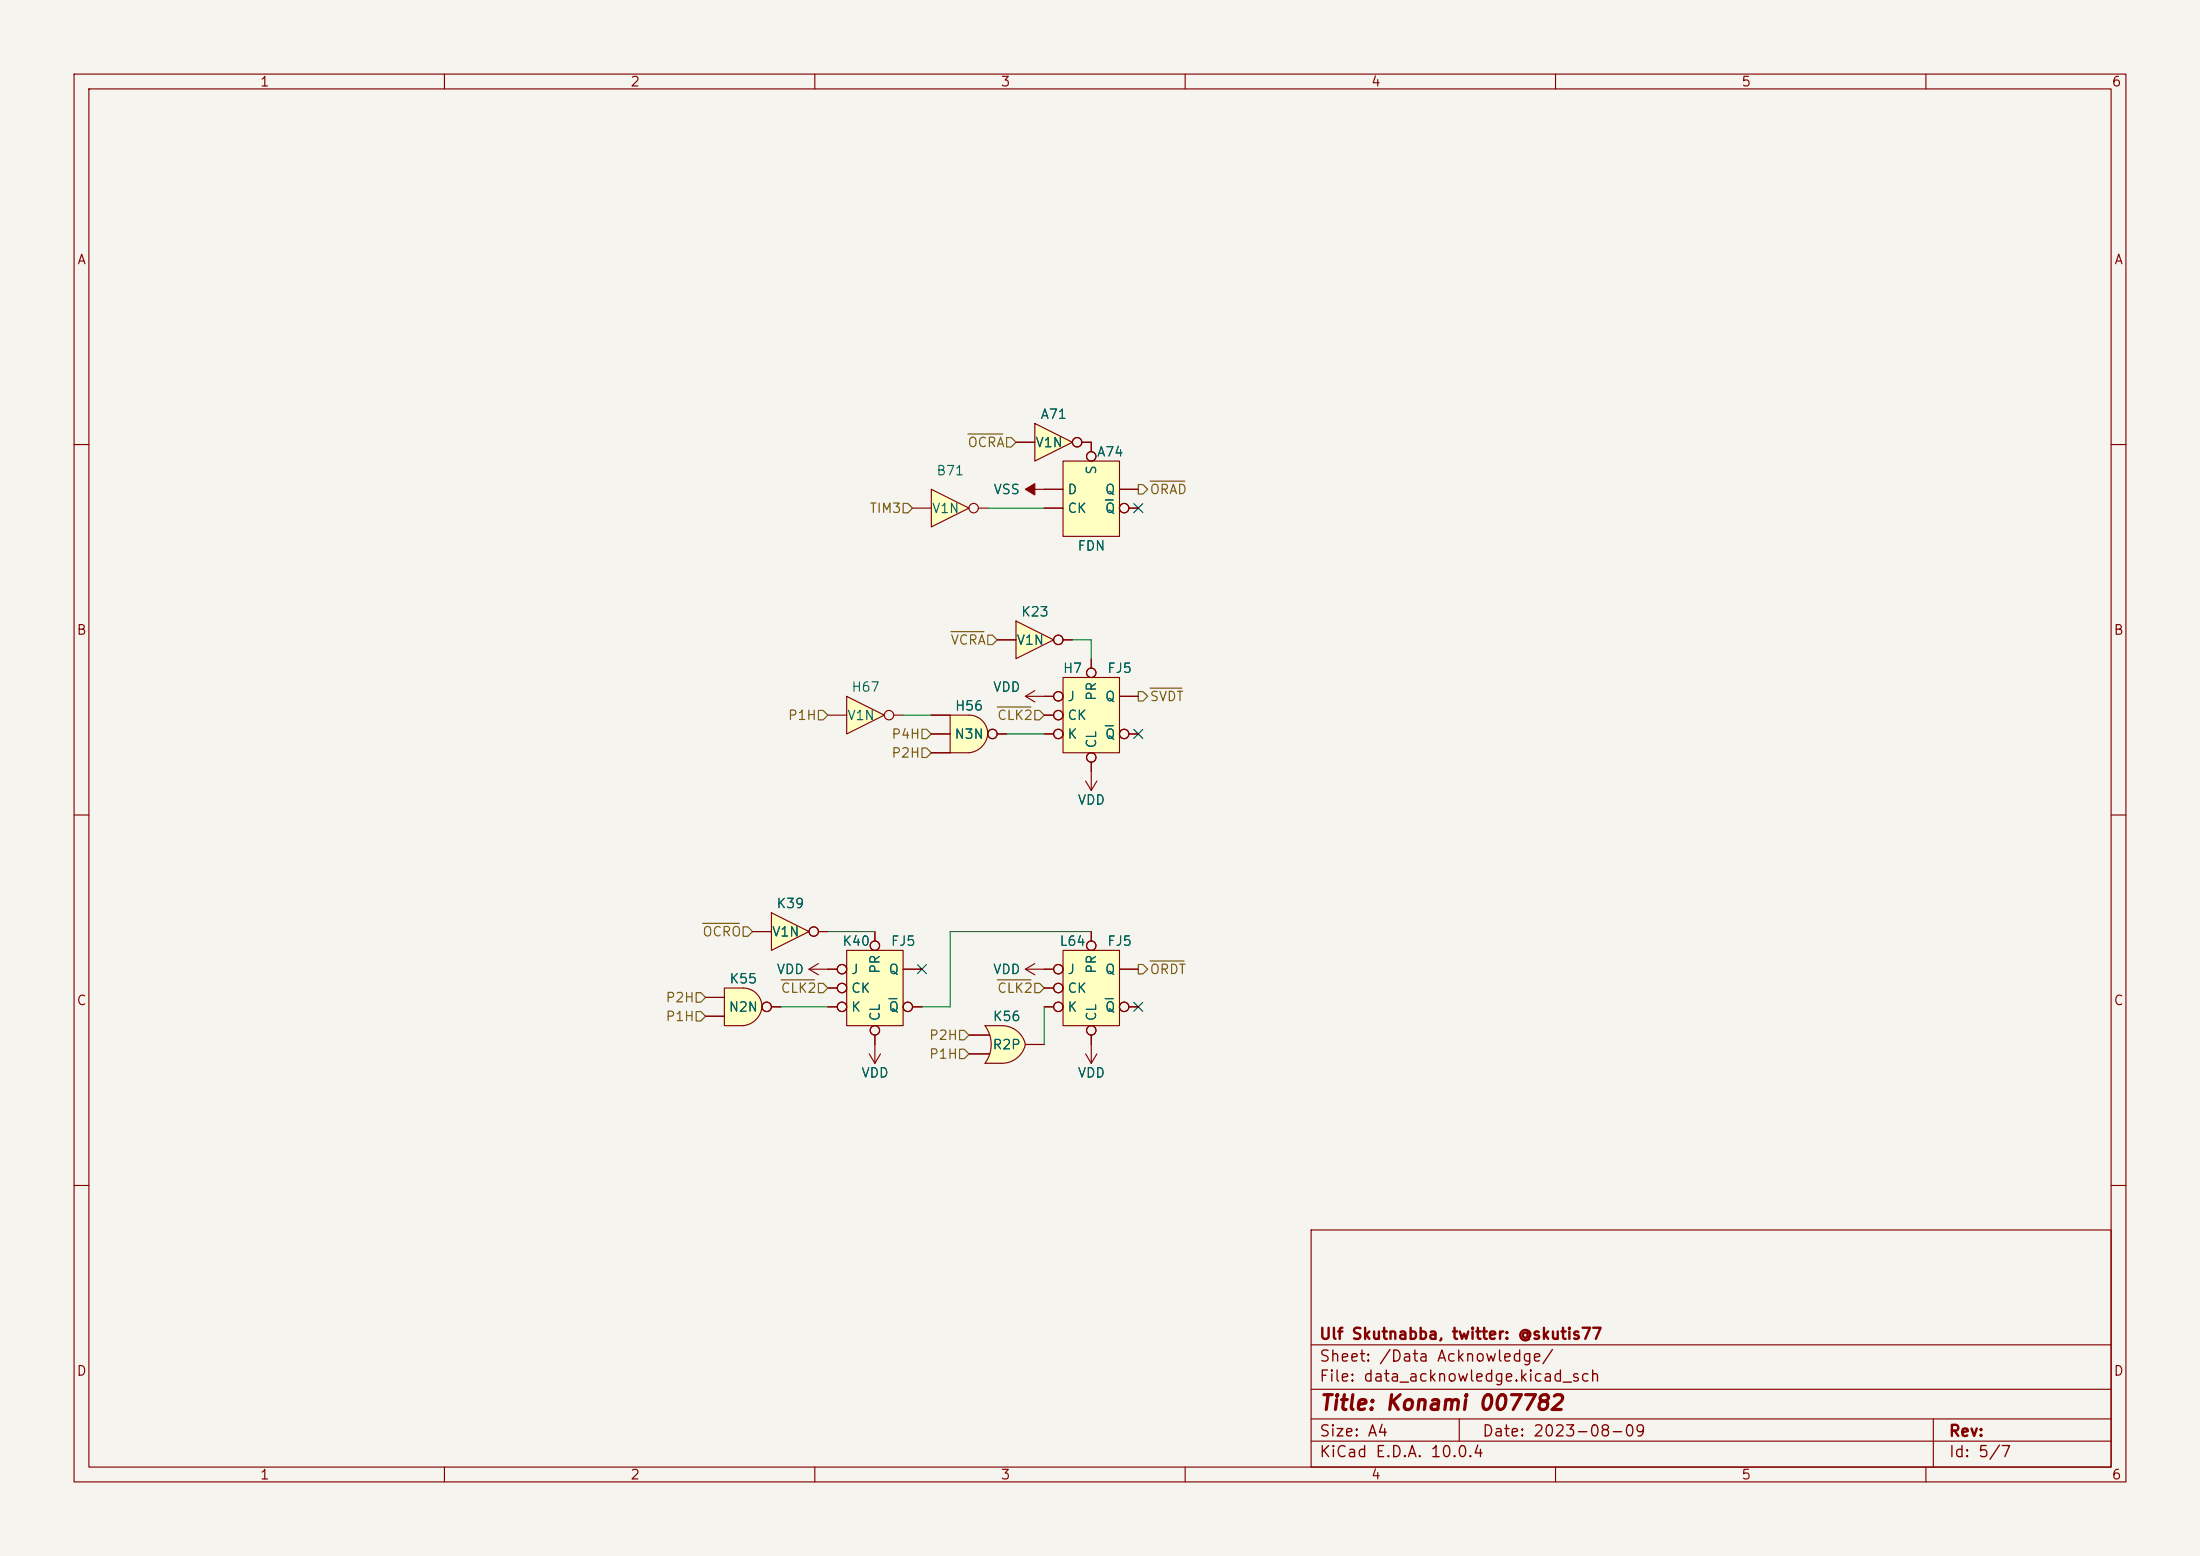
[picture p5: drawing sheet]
<svg xmlns="http://www.w3.org/2000/svg" width="297mm" height="210mm" viewBox="0 0 297 210" stroke-linecap="round" stroke-linejoin="round" font-family="sans-serif">
<path d="M0 0h297v210h-297z" fill="#f5f4ef" stroke="#f5f4ef" stroke-width=".14"/>
<g fill="none" stroke="#840000" stroke-width=".15">
<path d="M10 10h277v190h-277zM12 12h273v186h-273zM60 10v2M110 10v2M160 10v2M210 10v2M260 10v2M10 60h2M285 60h2M10 110h2M285 110h2M10 160h2"/>
<path d="M177 166h108v32h-108zM285 160h2M60 198v2M110 198v2M160 198v2M177 194.5h108M177 191.5h108M177 187.5h108M177 181.5h108M197 191.5v3M210 198v2M260 198v2"/>
<path d="M261 191.5v6.5"/>
</g>
<path d="M143.5 128.3h7.6v10.1h-7.6z" fill="#ffffc2"/>
<g fill="none" stroke="#840000" stroke-width=".15">
<path d="M141 130.8h1.2M141 133.4h1.2M141 135.9h1.2M143.5 128.3h7.6v10.1h-7.6zM147.3 125.7v1.3M147.3 139.7v1.3M151.1 130.8h2.6M152.4 135.9h1.3"/>
<circle cx="142.9" cy="130.8" r=".63"/>
<circle cx="142.9" cy="135.9" r=".63"/>
<circle cx="142.9" cy="133.3" r=".63"/>
<circle cx="147.3" cy="139.1" r=".63"/>
<circle cx="147.3" cy="127.6" r=".63"/>
<circle cx="151.8" cy="135.9" r=".63"/>
</g>
<path d="M149.2 134.8h1.1" fill="none" stroke="#006464" stroke-width=".15"/>
<path d="M139.7 57.2l5.1 2.5-5.1 2.5z" fill="#ffffc2"/>
<g fill="none" stroke="#840000" stroke-width=".15">
<path d="M137.2 59.7h2.5M139.7 57.2l5.1 2.5-5.1 2.5zM146 59.7h1.3M138.4 94l1.3 .7M138.4 94h2.6M139.7 93.2l-1.3 .8M146.6 105.4l.7 1.3M147.3 104.1v2.6M148.1 105.4l-.8 1.3"/>
<circle cx="145.4" cy="59.7" r=".63"/>
</g>
<path d="M130.5 98.8l2.8 .3a2.82 2.82 0 0 1-2.5 2.5z" fill="#ffffc2" stroke="#ffffc2" stroke-width=".14"/>
<path d="M128.3 96.5h2.5v5.1h-2.5z" fill="#ffffc2"/>
<g fill="#ffffc2" stroke="#ffffc2" stroke-width=".14">
<path d="M130.8 96.5a2.54 2.54 0 0 1 2.5 2.6h-2.5z"/>
<path d="M100.1 135.6l2.8 .3a2.82 2.82 0 0 1-2.6 2.5z"/>
</g>
<g fill="none" stroke="#840000" stroke-width=".15">
<path d="M125.7 96.5h2.6M125.7 99.1h2.6M128.3 96.5h2.5a2.51 2.51 0 0 1 2.5 2.2 2.51 2.51 0 0 1-1.8 2.7l-.7 .2h-2.5zM134.6 99.1h1.3M125.7 101.6h2.6"/>
<circle cx="134" cy="99.1" r=".63"/>
</g>
<path d="M97.8 133.4h2.5v5h-2.5z" fill="#ffffc2"/>
<path d="M100.3 133.4a2.54 2.54 0 0 1 2.6 2.5h-2.6z" fill="#ffffc2" stroke="#ffffc2" stroke-width=".14"/>
<g fill="none" stroke="#840000" stroke-width=".15">
<path d="M95.2 134.6h2.6M95.2 137.2h2.6M97.8 133.4h2.5a2.51 2.51 0 0 1 2.5 2.1 2.51 2.51 0 0 1-1.8 2.8l-.7 .1h-2.5zM104.1 135.9h1.3M109.2 130.8l1.3 .8M109.2 130.8h2.6M110.5 130l-1.3 .8"/>
<circle cx="103.5" cy="135.9" r=".63"/>
</g>
<path d="M104.1 123.2l5.1 2.5-5.1 2.6z" fill="#ffffc2"/>
<g fill="none" stroke="#840000" stroke-width=".15">
<path d="M101.6 125.7h2.5M104.1 123.2l5.1 2.5-5.1 2.6zM110.5 125.7h1.3M138.4 130.8l1.3 .8M138.4 130.8h2.6M139.7 130l-1.3 .8"/>
<circle cx="109.9" cy="125.7" r=".63"/>
</g>
<path d="M133 138.4h2.3" fill="none" stroke="#ffffc2" stroke-width=".14"/>
<path d="M133 138.4h2.3v5.1h-2.3a4.3 4.3 0 0 0 0-5.1z" fill="#ffffc2"/>
<g fill="#ffffc2" stroke="#ffffc2" stroke-width=".14">
<path d="M135.3 140.3l3.1 .7a3.2 3.2 0 0 1-3.1 2.5z"/>
<path d="M135.3 138.4a3.2 3.2 0 0 1 3.1 2.6l-3.1 .7z"/>
</g>
<path d="M130.8 139.7h2.8M130.8 142.2h2.8M138.4 141a3.2 3.2 0 0 1-3.1 2.5M138.4 141h2.6M138.4 141a3.2 3.2 0 0 0-3.1-2.6h-2.3a4.3 4.3 0 0 1 0 5.1M146.6 142.2l.7 1.3M147.3 141v2.5M148.1 142.2l-.8 1.3" fill="none" stroke="#840000" stroke-width=".15"/>
<path d="M133 143.5h2.3z" fill="#840000" stroke="#840000" stroke-width=".15"/>
<path d="M114.3 128.3h7.6v10.1h-7.6z" fill="#ffffc2"/>
<g fill="none" stroke="#840000" stroke-width=".15">
<path d="M111.8 130.8h1.2M111.8 133.4h1.2M111.8 135.9h1.2M114.3 128.3h7.6v10.1h-7.6zM118.1 125.7v1.3M118.1 139.7v3.8M121.9 130.8h2.6M123.2 135.9h1.3M117.3 142.2l.8 1.3M118.9 142.2l-.8 1.3"/>
<circle cx="113.7" cy="133.3" r=".63"/>
<circle cx="113.7" cy="135.9" r=".63"/>
<circle cx="113.7" cy="130.8" r=".63"/>
<circle cx="118.1" cy="139.1" r=".63"/>
<circle cx="118.1" cy="127.6" r=".63"/>
<circle cx="122.6" cy="135.9" r=".63"/>
</g>
<path d="M120 134.8h1.1" fill="none" stroke="#006464" stroke-width=".15"/>
<path d="M143.5 91.4h7.6v10.2h-7.6z" fill="#ffffc2"/>
<g fill="none" stroke="#840000" stroke-width=".15">
<path d="M141 94h1.2M141 96.5h1.2M141 99.1h1.2M143.5 91.4h7.6v10.2h-7.6zM147.3 88.9v1.3M151.1 94h2.6M152.4 99.1h1.3M147.3 102.9v1.2"/>
<circle cx="142.9" cy="96.5" r=".63"/>
<circle cx="142.9" cy="94" r=".63"/>
<circle cx="142.9" cy="99.1" r=".63"/>
<circle cx="147.3" cy="90.8" r=".63"/>
<circle cx="151.8" cy="99.1" r=".63"/>
<circle cx="147.3" cy="102.2" r=".63"/>
</g>
<path d="M149.2 98h1.1" fill="none" stroke="#006464" stroke-width=".15"/>
<path d="M137.2 83.8l5 2.6-5 2.5z" fill="#ffffc2"/>
<g fill="none" stroke="#840000" stroke-width=".15">
<path d="M134.6 86.4h2.6M137.2 83.8l5 2.6-5 2.5zM143.5 86.4h1.3"/>
<circle cx="142.9" cy="86.4" r=".63"/>
</g>
<path d="M114.3 94l5.1 2.5-5.1 2.6z" fill="#ffffc2"/>
<g fill="none" stroke="#840000" stroke-width=".15">
<path d="M111.8 96.5h2.5M114.3 94l5.1 2.5-5.1 2.6zM120.6 96.5h1.3"/>
<circle cx="120" cy="96.5" r=".63"/>
</g>
<path d="M125.7 66l5.1 2.6-5.1 2.5z" fill="#ffffc2"/>
<g fill="none" stroke="#840000" stroke-width=".15">
<path d="M123.2 68.6h2.5M125.7 66l5.1 2.6-5.1 2.5zM132.1 68.6h1.2M138.4 66h2.6"/>
<circle cx="131.4" cy="68.6" r=".63"/>
</g>
<path d="M138.4 66l1.3-.7v1.5z" fill="#840000" stroke="#840000" stroke-width=".15"/>
<path d="M143.5 62.2h7.6v10.2h-7.6z" fill="#ffffc2"/>
<g fill="none" stroke="#840000" stroke-width=".15">
<path d="M137.2 59.7h2.5M146 59.7h1.3v1.3M141 66h2.5M141 68.6h2.5M143.5 62.2h7.6v10.2h-7.6zM151.1 66h2.6M152.4 68.6h1.3M125.7 96.5h2.6M125.7 99.1h2.6M134.6 86.4h2.6M134.6 99.1h1.3M141 96.5h1.2"/>
<path d="M141 99.1h1.2M141 94h1.2M143.5 86.4h1.3M147.3 88.9v1.3M151.1 94h2.6M152.4 99.1h1.3M125.7 101.6h2.6M147.3 102.9v1.2M95.2 134.6h2.6M95.2 137.2h2.6M101.6 125.7h2.5M104.1 135.9h1.3"/>
<path d="M110.5 125.7h1.3M111.8 130.8h1.2M111.8 133.4h1.2M111.8 135.9h1.2M118.1 125.7v1.3M118.1 139.7v1.3M121.9 130.8h2.6M123.2 135.9h1.3M130.8 139.7h2.8M141 130.8h1.2M141 133.4h1.2M141 135.9h1.2"/>
<path d="M147.3 125.7v1.3M147.3 139.7v1.3M151.1 130.8h2.6M152.4 135.9h1.3M130.8 142.2h2.8M138.4 141h2.6"/>
<circle cx="145.4" cy="59.7" r=".63"/>
<circle cx="147.3" cy="61.6" r=".63"/>
<circle cx="151.8" cy="68.6" r=".63"/>
<circle cx="134" cy="99.1" r=".63"/>
<circle cx="142.9" cy="96.5" r=".63"/>
<circle cx="142.9" cy="86.4" r=".63"/>
<circle cx="142.9" cy="94" r=".63"/>
<circle cx="142.9" cy="99.1" r=".63"/>
<circle cx="147.3" cy="90.8" r=".63"/>
<circle cx="151.8" cy="99.1" r=".63"/>
<circle cx="147.3" cy="102.2" r=".63"/>
<circle cx="103.5" cy="135.9" r=".63"/>
<circle cx="109.9" cy="125.7" r=".63"/>
<circle cx="113.7" cy="133.3" r=".63"/>
<circle cx="113.7" cy="135.9" r=".63"/>
<circle cx="113.7" cy="130.8" r=".63"/>
<circle cx="118.1" cy="139.1" r=".63"/>
<circle cx="118.1" cy="127.6" r=".63"/>
<circle cx="122.6" cy="135.9" r=".63"/>
<circle cx="142.9" cy="130.8" r=".63"/>
<circle cx="142.9" cy="135.9" r=".63"/>
<circle cx="142.9" cy="133.3" r=".63"/>
<circle cx="147.3" cy="139.1" r=".63"/>
<circle cx="147.3" cy="127.6" r=".63"/>
<circle cx="151.8" cy="135.9" r=".63"/>
</g>
<path d="M149.2 67.5h1.1M149.2 98h1.1M120 134.8h1.1M149.2 134.8h1.1" fill="none" stroke="#006464" stroke-width=".15"/>
<g fill="none" stroke="#725600" stroke-width=".15">
<path d="M130.7 58.6h4.7M135.9 59.1h.6l.7 .6-.7 .6h-.6zM121.9 67.9h.7l.6 .7-.6 .6h-.7zM153.7 65.4h.6l.6 .6-.6 .7h-.6zM155.3 64.9h4.7M110.5 95.9h.6l.7 .6-.7 .7h-.6zM124.5 98.4h.6l.6 .7-.6 .6h-.6zM128.4 85.3h4.4M133.3 85.7h.7l.6 .7-.6 .6h-.7zM134.7 95.4h4.5M139.7 95.9h.6l.7 .6-.7 .7h-.6zM153.7 93.3h.6l.6 .7-.6 .6h-.6z"/>
<path d="M155.3 92.9h4.2M124.5 101h.6l.6 .6-.6 .6h-.6zM94 134h.6l.6 .6-.6 .7h-.6zM94 136.5h.6l.6 .7-.6 .6h-.6zM94.9 124.6h4.9M100.3 125.1h.7l.6 .6-.6 .7h-.7zM105.4 132.2h4.6M110.5 132.7h.6l.7 .7-.7 .6h-.6zM129.5 139.1h.7l.6 .6-.6 .6h-.7zM134.7 132.2h4.5M139.7 132.7h.6l.7 .7-.7 .6h-.6zM153.7 130.2h.6l.6 .6-.6 .6h-.6z"/>
<path d="M155.3 129.7h4.5M129.5 141.6h.7l.6 .6-.6 .7h-.7z"/>
</g>
<path d="M133.3 68.6h7.7M121.9 96.5h3.8M135.9 99.1h5.1M144.8 86.4h2.5v2.5M105.4 135.9h6.4M111.8 125.7h6.3M141 135.9v5.1M147.3 125.7h-19v10.2h-3.8" fill="none" stroke="#009600" stroke-width=".15"/>
<path d="M153.1 68l1.2 1.2M154.3 68l-1.2 1.2M153.1 98.5l1.2 1.2M154.3 98.5l-1.2 1.2M123.9 130.2l1.2 1.2M125.1 130.2l-1.2 1.2M153.1 135.3l1.2 1.2M154.3 135.3l-1.2 1.2" fill="none" stroke="#000084" stroke-width=".15"/>
<text font-size="2" fill="#840000" x="178" y="190.8">Title: Konami 007782</text>
<g font-size="1.5" fill="#840000">
<text x="178" y="184.2">Sheet: /Data Acknowledge/</text>
<text x="178" y="181.2">Ulf Skutnabba, twitter: @skutis77</text>
<text x="178" y="186.9">File: data_acknowledge.kicad_sch</text>
<text x="178" y="197.1">KiCad E.D.A. 10.0.4</text>
<text x="178" y="194.3">Size: A4</text>
<text x="200" y="194.3">Date: 2023-08-09</text>
<text x="263" y="194.3">Rev:</text>
<text x="263" y="197.1">Id: 5/7</text>
</g>
<g font-size="1.3" fill="#840000">
<text x="35" y="12">1</text>
<text x="85" y="12">2</text>
<text x="135" y="12">3</text>
<text x="185" y="12">4</text>
<text x="235" y="12">5</text>
<text x="285" y="12">6</text>
<text x="10.3" y="36">A</text>
<text x="285.3" y="36">A</text>
<text x="10.3" y="86">B</text>
<text x="285.3" y="86">B</text>
<text x="10.3" y="136">C</text>
<text x="285.3" y="136">C</text>
<text x="10.3" y="186">D</text>
<text x="285.3" y="186">D</text>
<text x="35" y="200">1</text>
<text x="85" y="200">2</text>
<text x="135" y="200">3</text>
<text x="185" y="200">4</text>
<text x="235" y="200">5</text>
<text x="285" y="200">6</text>
</g>
<g font-size="1.3" fill="#006464">
<text x="140.4" y="56.9">A71</text>
<text x="126.3" y="64.5">B71</text>
<text x="139.7" y="60.7">V1N</text>
<text x="148" y="61.9">A74</text>
<text x="148.3" y="64.2" transform="rotate(-90 148.3 64.2)">S</text>
<text x="125.7" y="69.6">V1N</text>
<text x="134" y="67">VSS</text>
<text x="144" y="67">D</text>
<text x="144" y="69.6">CK</text>
<text x="149.1" y="67">Q</text>
<text x="149.1" y="69.6">Q</text>
<text x="145.4" y="74.6">FDN</text>
<text x="137.8" y="83.5">K23</text>
<text x="137.2" y="87.3">V1N</text>
<text x="114.9" y="93.7">H67</text>
<text x="134" y="93.7">VDD</text>
<text x="143.4" y="91.1">H7</text>
<text x="144" y="95">J</text>
<text x="148.3" y="94.7" transform="rotate(-90 148.3 94.7)">PR</text>
<text x="149.1" y="95">Q</text>
<text x="149.4" y="91.1">FJ5</text>
<text x="114.3" y="97.5">V1N</text>
<text x="128.8" y="100">N3N</text>
<text x="128.8" y="96.2">H56</text>
<text x="144" y="97.5">CK</text>
<text x="144" y="100">K</text>
<text x="148.3" y="101.1" transform="rotate(-90 148.3 101.1)">CL</text>
<text x="149.1" y="100">Q</text>
<text x="145.4" y="108.9">VDD</text>
<text x="104.7" y="122.9">K39</text>
<text x="104.1" y="126.7">V1N</text>
<text x="104.8" y="131.8">VDD</text>
<text x="113.6" y="128">K40</text>
<text x="114.8" y="131.8">J</text>
<text x="119.1" y="131.5" transform="rotate(-90 119.1 131.5)">PR</text>
<text x="119.9" y="131.8">Q</text>
<text x="120.2" y="128">FJ5</text>
<text x="134" y="131.8">VDD</text>
<text x="143" y="128">L64</text>
<text x="144" y="131.8">J</text>
<text x="148.3" y="131.5" transform="rotate(-90 148.3 131.5)">PR</text>
<text x="149.1" y="131.8">Q</text>
<text x="149.4" y="128">FJ5</text>
<text x="98.3" y="136.9">N2N</text>
<text x="98.4" y="133.1">K55</text>
<text x="114.8" y="134.3">CK</text>
<text x="114.8" y="136.9">K</text>
<text x="119.1" y="137.9" transform="rotate(-90 119.1 137.9)">CL</text>
<text x="119.9" y="136.9">Q</text>
<text x="144" y="134.3">CK</text>
<text x="144" y="136.9">K</text>
<text x="148.3" y="137.9" transform="rotate(-90 148.3 137.9)">CL</text>
<text x="149.1" y="136.9">Q</text>
<text x="133.9" y="141.9">R2P</text>
<text x="133.9" y="138.1">K56</text>
<text x="116.2" y="145.8">VDD</text>
<text x="145.4" y="145.8">VDD</text>
</g>
<g font-size="1.3" fill="#725600">
<text x="130.5" y="60.7">OCRA</text>
<text x="117.3" y="69.6">TIM3</text>
<text x="155.1" y="67">ORAD</text>
<text x="128.2" y="87.3">VCRA</text>
<text x="155.1" y="95">SVDT</text>
<text x="106.3" y="97.5">P1H</text>
<text x="120.3" y="100">P4H</text>
<text x="134.5" y="97.5">CLK2</text>
<text x="120.3" y="102.6">P2H</text>
<text x="94.7" y="126.7">OCRO</text>
<text x="155.1" y="131.8">ORDT</text>
<text x="89.8" y="135.6">P2H</text>
<text x="105.3" y="134.3">CLK2</text>
<text x="134.5" y="134.3">CLK2</text>
<text x="89.8" y="138.1">P1H</text>
<text x="125.3" y="140.7">P2H</text>
<text x="125.3" y="143.2">P1H</text>
</g>
</svg>
